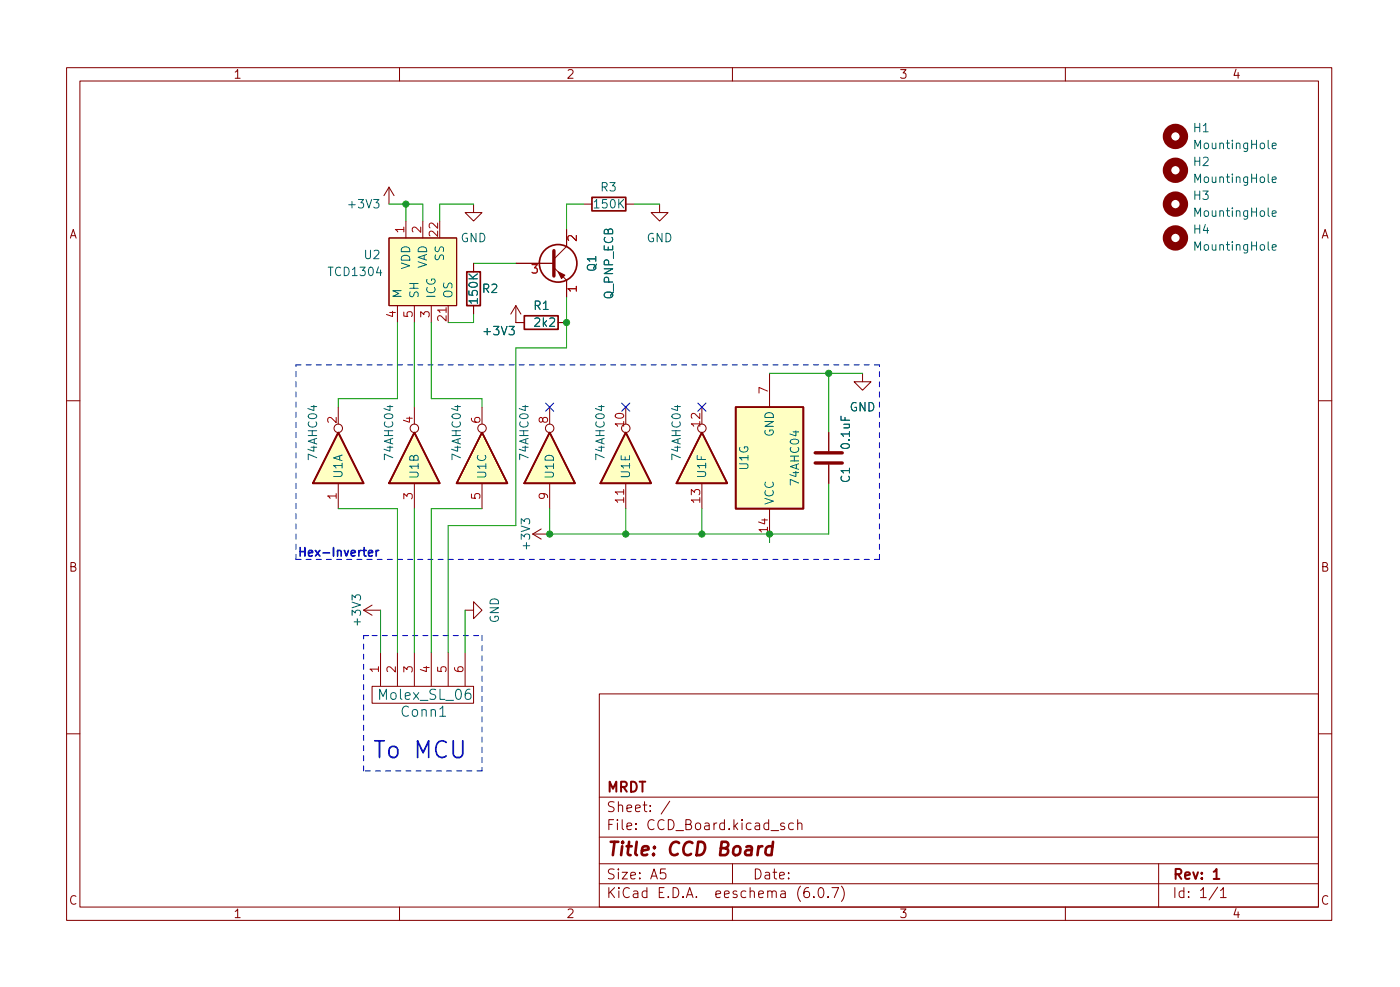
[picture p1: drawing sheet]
<svg xmlns="http://www.w3.org/2000/svg" width="210mm" height="148mm" viewBox="0 0 210 148" stroke-linecap="round" stroke-linejoin="round" font-family="sans-serif">
<g fill="none" stroke="#840000" stroke-width=".15">
<path d="M10 10.2h190v128h-190zM12 12.2h186v124h-186zM60 10.2v2M110 10.2v2M160 10.2v2M58.4 35.7h10.2v10.2h-10.2zM58.4 28.1l.8 1.3M58.4 28.1v2.5M58.4 28.1l-.7 1.3M61 33.2v2.5M63.5 33.2v2.5M71.1 30.6v1.3h-1.3l1.3 1.3 1.3-1.3h-1.3"/>
<path d="M71.1 39.5v1.3M77.5 39.5h5.7M85.1 34.5v2.5l-1.9 1.9M87.6 30.6h1.3M94 30.6h1.2M99.1 30.6v1.3h-1.3l1.3 1.3 1.2-1.3h-1.2M59.7 45.9v2.5M62.2 45.9v2.5M64.8 45.9v2.5M67.3 45.9v2.5M71.1 45.9v1.3M77.5 45.9v2.5h1.2"/>
<path d="M77.5 45.9l.7 1.3M77.5 45.9l-.8 1.3M83.2 40.2l1.9 1.9v2.5M83.8 48.4h1.3M115.6 56v5.1M129.5 56v1.3h1.3l-1.3 1.3-1.2-1.3h1.2M10 60.2h2M50.8 61.1v2.6M50.8 72.6v3.8M62.2 61.1v2.6M62.2 72.6v3.8M72.4 61.1v2.6"/>
<path d="M72.4 72.6v3.8M81.3 79.4l-1.3 .8M82.5 61.1v2.6M82.5 72.6v3.8M94 61.1v2.6M94 72.6v3.8M105.4 61.1v2.6M105.4 72.6v3.8M115.6 76.4v5M124.5 64.9v2.8M124.5 69.8v2.8M198 60.2h2"/>
<path d="M54.6 91.6h2.5M54.6 91.6l1.3 .8M55.9 90.8l-1.3 .8M57.1 98v5M59.7 98v5M62.2 98v5M64.8 98v5M67.3 98v5M69.8 91.6h1.3v1.3l1.3-1.3-1.3-1.3v1.3M69.8 98v5M80 80.2h2.5M80 80.2l1.3 .7"/>
<path d="M10 110.2h2M55.9 103h15.2v2.6h-15.2zM90 104.2h108v32h-108zM90 119.7h108M198 110.2h2M60 136.2v2M90 132.7h108M90 129.7h108M90 125.7h108M99.9 130.4h-.7v.8l.2-.2 .5 .1 .1 .2-.1 .5-.2 .1h-.3l-.2-.1M100.6 120.3l-1.3 1.9M110 136.2v2"/>
<path d="M110 129.7v3M117.8 123.6l-.4-.1-.2 .3 .1 .2 .5 .1v.4h-.6M119.2 123.6l-.5-.1-.3 .3v.5l.2 .2h.6M119.8 123.7a.37 .37 0 0 1 .6 .1v.7M119.8 123v1.5M121.4 133.2a.59 .59 0 0 0-.7 .7v.6l.2 .2h.4l.2-.1 .1-.5-.2-.2-.4-.1-.3 .3M122.2 134.6v.1M123.1 133.3l.3-.1a.94 .94 0 0 1 0 1.5h-.2a1 1 0 0 1-.1-1.4zM124.4 134.6v.1M124.9 133.2h1l-.6 1.5M126.4 133a1.72 1.72 0 0 1 0 2.3M160 136.2v2"/>
<path d="M174 129.7v6.5M182.9 133.2l-1.3 1.9M183.3 133.7l.4-.5v1.5M183.3 134.7h.9"/>
<circle cx="50.8" cy="64.3" r=".63"/>
<circle cx="62.2" cy="64.3" r=".63"/>
<circle cx="72.4" cy="64.3" r=".63"/>
<circle cx="82.5" cy="64.3" r=".63"/>
<circle cx="94" cy="64.3" r=".63"/>
<circle cx="105.4" cy="64.3" r=".63"/>
</g>
<path d="M182.3 130.9l.4-.5v1.5M182.3 131.9h.8" fill="none" stroke="#840000" stroke-width=".3"/>
<path d="M116 127.1a.66 .66 0 0 0-1 .3l-.1 .6 .2 .3 .2 .1 .6-.1M116.1 126.4l-.2 2" fill="none" stroke="#840000" stroke-width=".4"/>
<g fill="none" stroke="#840000" stroke-width=".25">
<path d="M88.9 29.6h5.1v2.1h-5.1zM70.1 40.8h2v5.1h-2zM78.7 47.4h5.1v2h-5.1zM50.8 64.9l3.8 7.7h-7.6zM62.2 64.9l3.8 7.7h-7.6zM72.4 64.9l3.8 7.7h-7.6zM82.5 64.9l3.9 7.7h-7.7zM94 64.9l3.8 7.7h-7.6zM105.4 64.9l3.8 7.7h-7.6zM110.5 61.1h10.1v15.3h-10.1z"/>
<circle cx="83.8" cy="39.5" r="2.82"/>
</g>
<path d="M83.2 37.6v3.8M122.4 69.5h4.1M122.4 68h4.1" fill="none" stroke="#840000" stroke-width=".51"/>
<g fill="#ffffc2" stroke="#ffffc2" stroke-width=".15">
<path d="M50.8 64.9l3.8 7.7h-7.6z"/>
<path d="M72.4 64.9l3.8 7.7h-7.6z"/>
<path d="M110.5 61.1h10.1v15.3h-10.1z"/>
<path d="M62.2 64.9l3.8 7.7h-7.6z"/>
<path d="M58.4 35.7h10.2v10.2h-10.2z"/>
<path d="M105.4 64.9l3.8 7.7h-7.6z"/>
<path d="M94 64.9l3.8 7.7h-7.6z"/>
<path d="M82.5 64.9l3.9 7.7h-7.7z"/>
</g>
<path d="M83.8 40.8l1 .5-.5 .5z" fill="#840000" stroke="#840000" stroke-width=".15"/>
<g fill="none" stroke="#840000" stroke-width="1.3">
<circle cx="176.5" cy="30.6" r="1.27"/>
<circle cx="176.5" cy="35.7" r="1.27"/>
<circle cx="176.5" cy="25.6" r="1.27"/>
<circle cx="176.5" cy="20.5" r="1.27"/>
</g>
<path d="M191.1 37.1l.6-.1-.1-.2-.4-.1-.1 .2v.6h.5M191.1 32.1l.6-.2-.1-.2-.4-.1-.1 .2v.6h.5M191.1 21.9l.6-.1-.1-.3h-.4l-.1 .2v.6h.5M191.1 27l.6-.1-.1-.3h-.4l-.1 .1v.6h.5" fill="none" stroke="#006464" stroke-width=".15"/>
<path d="M45.1 82.2v1.3M45.1 82.8h.7M45.8 82.2v1.3" fill="none" stroke="#0000c2" stroke-width=".25"/>
<path d="M132.1 54.8h-87.7M44.4 84h87.7M44.4 84v-29.2M54.6 95.4h1.3M55.9 95.4h16.5M72.4 95.4v20.3M132.1 84v-29.2M54.6 115.7v-20.3M72.4 115.7h-17.8" fill="none" stroke="#0000c2" stroke-width=".15" stroke-dasharray=".8 .8"/>
<g fill="none" stroke="#009600" stroke-width=".15">
<path d="M58.4 30.6h5.1v2.6M61 30.6v2.6M71.1 30.6h-5.1v2.6M71.1 39.5h6.4M87.6 30.6h-2.5v3.9M95.2 30.6h3.9M59.7 48.4v11.5h-8.9v1.2M62.2 48.4v12.7M64.8 48.4v11.5h7.6v1.2M71.1 47.2v1.2h-3.8M85.1 44.6v7.6h-7.6v26.7h-10.2v19.1M115.6 56h13.9"/>
<path d="M124.5 56v8.9M50.8 76.4h8.9v21.6M62.2 76.4v21.6M72.4 76.4h-7.6v21.6M94 76.4v3.8M105.4 76.4v3.8M124.5 72.6v7.6h-42v-3.8M57.1 91.6v6.4M69.8 91.6v6.4M115.6 80.2v1.2"/>
</g>
<path d="M81.9 60.5l1.3 1.2M83.2 60.5l-1.3 1.2M93.4 60.5l1.2 1.2M94.6 60.5l-1.2 1.2M104.8 60.5l1.2 1.2M106 60.5l-1.2 1.2" fill="none" stroke="#000084" stroke-width=".15"/>
<g fill="#009600" stroke="#009600" stroke-width=".15">
<circle cx="61" cy="30.6" r=".46"/>
<circle cx="85.1" cy="48.4" r=".46"/>
<circle cx="115.6" cy="80.2" r=".46"/>
<circle cx="105.4" cy="80.2" r=".46"/>
<circle cx="82.5" cy="80.2" r=".46"/>
<circle cx="94" cy="80.2" r=".46"/>
<circle cx="124.5" cy="56" r=".46"/>
</g>
<text font-size="3.5" fill="#0000c2" x="55.9" y="113.8">To MCU</text>
<text font-size="2.8" fill="#840000" x="91" y="128.5">Title: CCD Board</text>
<g font-size="2.1" fill="#006464">
<text x="57.1" y="105.1">Molex_SL_06</text>
<text x="60.4" y="107.6">Conn1</text>
</g>
<g font-size="2.1" fill="#840000">
<text x="91" y="118.9">MRDT</text>
<text x="91" y="124.6">File: CCD_Board.kicad_sch</text>
<text x="91" y="121.9">Sheet: /</text>
<text x="91" y="134.8">KiCad E.D.A. eeschema (6.0.7)</text>
<text x="91" y="132">Size: A5</text>
<text x="113" y="132">Date:</text>
<text x="176" y="132">Rev: 1</text>
<text x="176" y="134.8">Id: 1/1</text>
</g>
<g font-size="1.8" fill="#840000">
<text x="35" y="11.8">1</text>
<text x="85" y="11.8">2</text>
<text x="135" y="11.8">3</text>
<text x="185" y="11.8">4</text>
<text x="10.3" y="35.8">A</text>
<text x="198.4" y="35.8">A</text>
<text x="10.3" y="85.8">B</text>
<text x="198.4" y="85.8">B</text>
<text x="10.3" y="135.8">C</text>
<text x="35" y="137.8">1</text>
<text x="85" y="137.8">2</text>
<text x="135" y="137.8">3</text>
<text x="185" y="137.8">4</text>
<text x="198.4" y="135.8">C</text>
</g>
<g font-size="1.8" fill="#006464">
<text x="179.3" y="19.8">H1</text>
<text x="179.6" y="22.4">MountingHole</text>
<text x="90.3" y="28.7">R3</text>
<text x="179.3" y="24.9">H2</text>
<text x="179.6" y="27.5">MountingHole</text>
<text x="52.5" y="31.3">+3V3</text>
<text x="89.3" y="31.3">150K</text>
<text x="179.3" y="35.1">H4</text>
<text x="179.3" y="30">H3</text>
<text x="179.6" y="32.5">MountingHole</text>
<text x="49.6" y="41.4">TCD1304</text>
<text x="54.7" y="38.9">U2</text>
<text x="61.6" y="40.5" transform="rotate(-90 61.6 40.5)">VDD</text>
<text x="64.1" y="40.5" transform="rotate(-90 64.1 40.5)">VAD</text>
<text x="66.7" y="39.1" transform="rotate(-90 66.7 39.1)">SS</text>
<text x="69.2" y="36.4">GND</text>
<text x="89.5" y="40.7" transform="rotate(-90 89.5 40.7)">Q1</text>
<text x="97.1" y="36.4">GND</text>
<text x="179.6" y="37.6">MountingHole</text>
<text x="60.3" y="44.9" transform="rotate(-90 60.3 44.9)">M</text>
<text x="62.9" y="44.9" transform="rotate(-90 62.9 44.9)">SH</text>
<text x="65.4" y="44.9" transform="rotate(-90 65.4 44.9)">ICG</text>
<text x="67.9" y="44.9" transform="rotate(-90 67.9 44.9)">OS</text>
<text x="71.8" y="45.4" transform="rotate(-90 71.8 45.4)">150K</text>
<text x="72.5" y="44">R2</text>
<text x="80.2" y="46.5">R1</text>
<text x="92.1" y="44.9" transform="rotate(-90 92.1 44.9)">Q_PNP_ECB</text>
<text x="72.8" y="50.3">+3V3</text>
<text x="80.3" y="49.1">2k2</text>
<text x="116.2" y="65.6" transform="rotate(-90 116.2 65.6)">GND</text>
<text x="127.6" y="61.8">GND</text>
<text x="47.6" y="68.8" transform="rotate(-90 47.6 68.8)">74AHC04</text>
<text x="51.4" y="71.8" transform="rotate(-90 51.4 71.8)">U1A</text>
<text x="59.1" y="68.8" transform="rotate(-90 59.1 68.8)">74AHC04</text>
<text x="62.9" y="71.8" transform="rotate(-90 62.9 71.8)">U1B</text>
<text x="69.2" y="68.8" transform="rotate(-90 69.2 68.8)">74AHC04</text>
<text x="73" y="71.8" transform="rotate(-90 73 71.8)">U1C</text>
<text x="79.4" y="68.8" transform="rotate(-90 79.4 68.8)">74AHC04</text>
<text x="83.2" y="71.8" transform="rotate(-90 83.2 71.8)">U1D</text>
<text x="90.8" y="68.8" transform="rotate(-90 90.8 68.8)">74AHC04</text>
<text x="94.6" y="71.7" transform="rotate(-90 94.6 71.7)">U1E</text>
<text x="102.2" y="68.8" transform="rotate(-90 102.2 68.8)">74AHC04</text>
<text x="106" y="71.7" transform="rotate(-90 106 71.7)">U1F</text>
<text x="112.4" y="70.6" transform="rotate(-90 112.4 70.6)">U1G</text>
<text x="127.6" y="67.2" transform="rotate(-90 127.6 67.2)">0.1uF</text>
<text x="116.2" y="75.9" transform="rotate(-90 116.2 75.9)">VCC</text>
<text x="120" y="72.6" transform="rotate(-90 120 72.6)">74AHC04</text>
<text x="127.6" y="72.4" transform="rotate(-90 127.6 72.4)">C1</text>
<text x="79.6" y="82.3" transform="rotate(-90 79.6 82.3)">+3V3</text>
<text x="54.2" y="93.7" transform="rotate(-90 54.2 93.7)">+3V3</text>
<text x="74.9" y="93.6" transform="rotate(-90 74.9 93.6)">GND</text>
</g>
<g font-size="1.8" fill="#a90000">
<text x="60.7" y="34.9" transform="rotate(-90 60.7 34.9)">1</text>
<text x="63.2" y="34.9" transform="rotate(-90 63.2 34.9)">2</text>
<text x="65.8" y="35.4" transform="rotate(-90 65.8 35.4)">22</text>
<text x="79.8" y="41.1">3</text>
<text x="86.6" y="36.2" transform="rotate(-90 86.6 36.2)">2</text>
<text x="59.4" y="47.6" transform="rotate(-90 59.4 47.6)">4</text>
<text x="62" y="47.6" transform="rotate(-90 62 47.6)">5</text>
<text x="64.5" y="47.6" transform="rotate(-90 64.5 47.6)">3</text>
<text x="86.6" y="43.8" transform="rotate(-90 86.6 43.8)">1</text>
<text x="67.1" y="48.1" transform="rotate(-90 67.1 48.1)">21</text>
<text x="115.3" y="59.1" transform="rotate(-90 115.3 59.1)">7</text>
<text x="50.5" y="63.5" transform="rotate(-90 50.5 63.5)">2</text>
<text x="62" y="63.5" transform="rotate(-90 62 63.5)">4</text>
<text x="72.1" y="63.5" transform="rotate(-90 72.1 63.5)">6</text>
<text x="82.3" y="63.5" transform="rotate(-90 82.3 63.5)">8</text>
<text x="93.7" y="64" transform="rotate(-90 93.7 64)">10</text>
<text x="105.2" y="64" transform="rotate(-90 105.2 64)">12</text>
<text x="50.5" y="74.9" transform="rotate(-90 50.5 74.9)">1</text>
<text x="62" y="74.9" transform="rotate(-90 62 74.9)">3</text>
<text x="72.1" y="74.9" transform="rotate(-90 72.1 74.9)">5</text>
<text x="82.3" y="74.9" transform="rotate(-90 82.3 74.9)">9</text>
<text x="93.7" y="75.4" transform="rotate(-90 93.7 75.4)">11</text>
<text x="105.2" y="75.4" transform="rotate(-90 105.2 75.4)">13</text>
<text x="115.3" y="79.9" transform="rotate(-90 115.3 79.9)">14</text>
<text x="56.9" y="100.9" transform="rotate(-90 56.9 100.9)">1</text>
<text x="59.4" y="100.9" transform="rotate(-90 59.4 100.9)">2</text>
<text x="62" y="100.9" transform="rotate(-90 62 100.9)">3</text>
<text x="64.5" y="100.9" transform="rotate(-90 64.5 100.9)">4</text>
<text x="67.1" y="100.9" transform="rotate(-90 67.1 100.9)">5</text>
<text x="69.6" y="100.9" transform="rotate(-90 69.6 100.9)">6</text>
</g>
<text font-size="1.8" fill="#0000c2" x="46.8" y="83.5">Hex-Inverter</text>
</svg>
